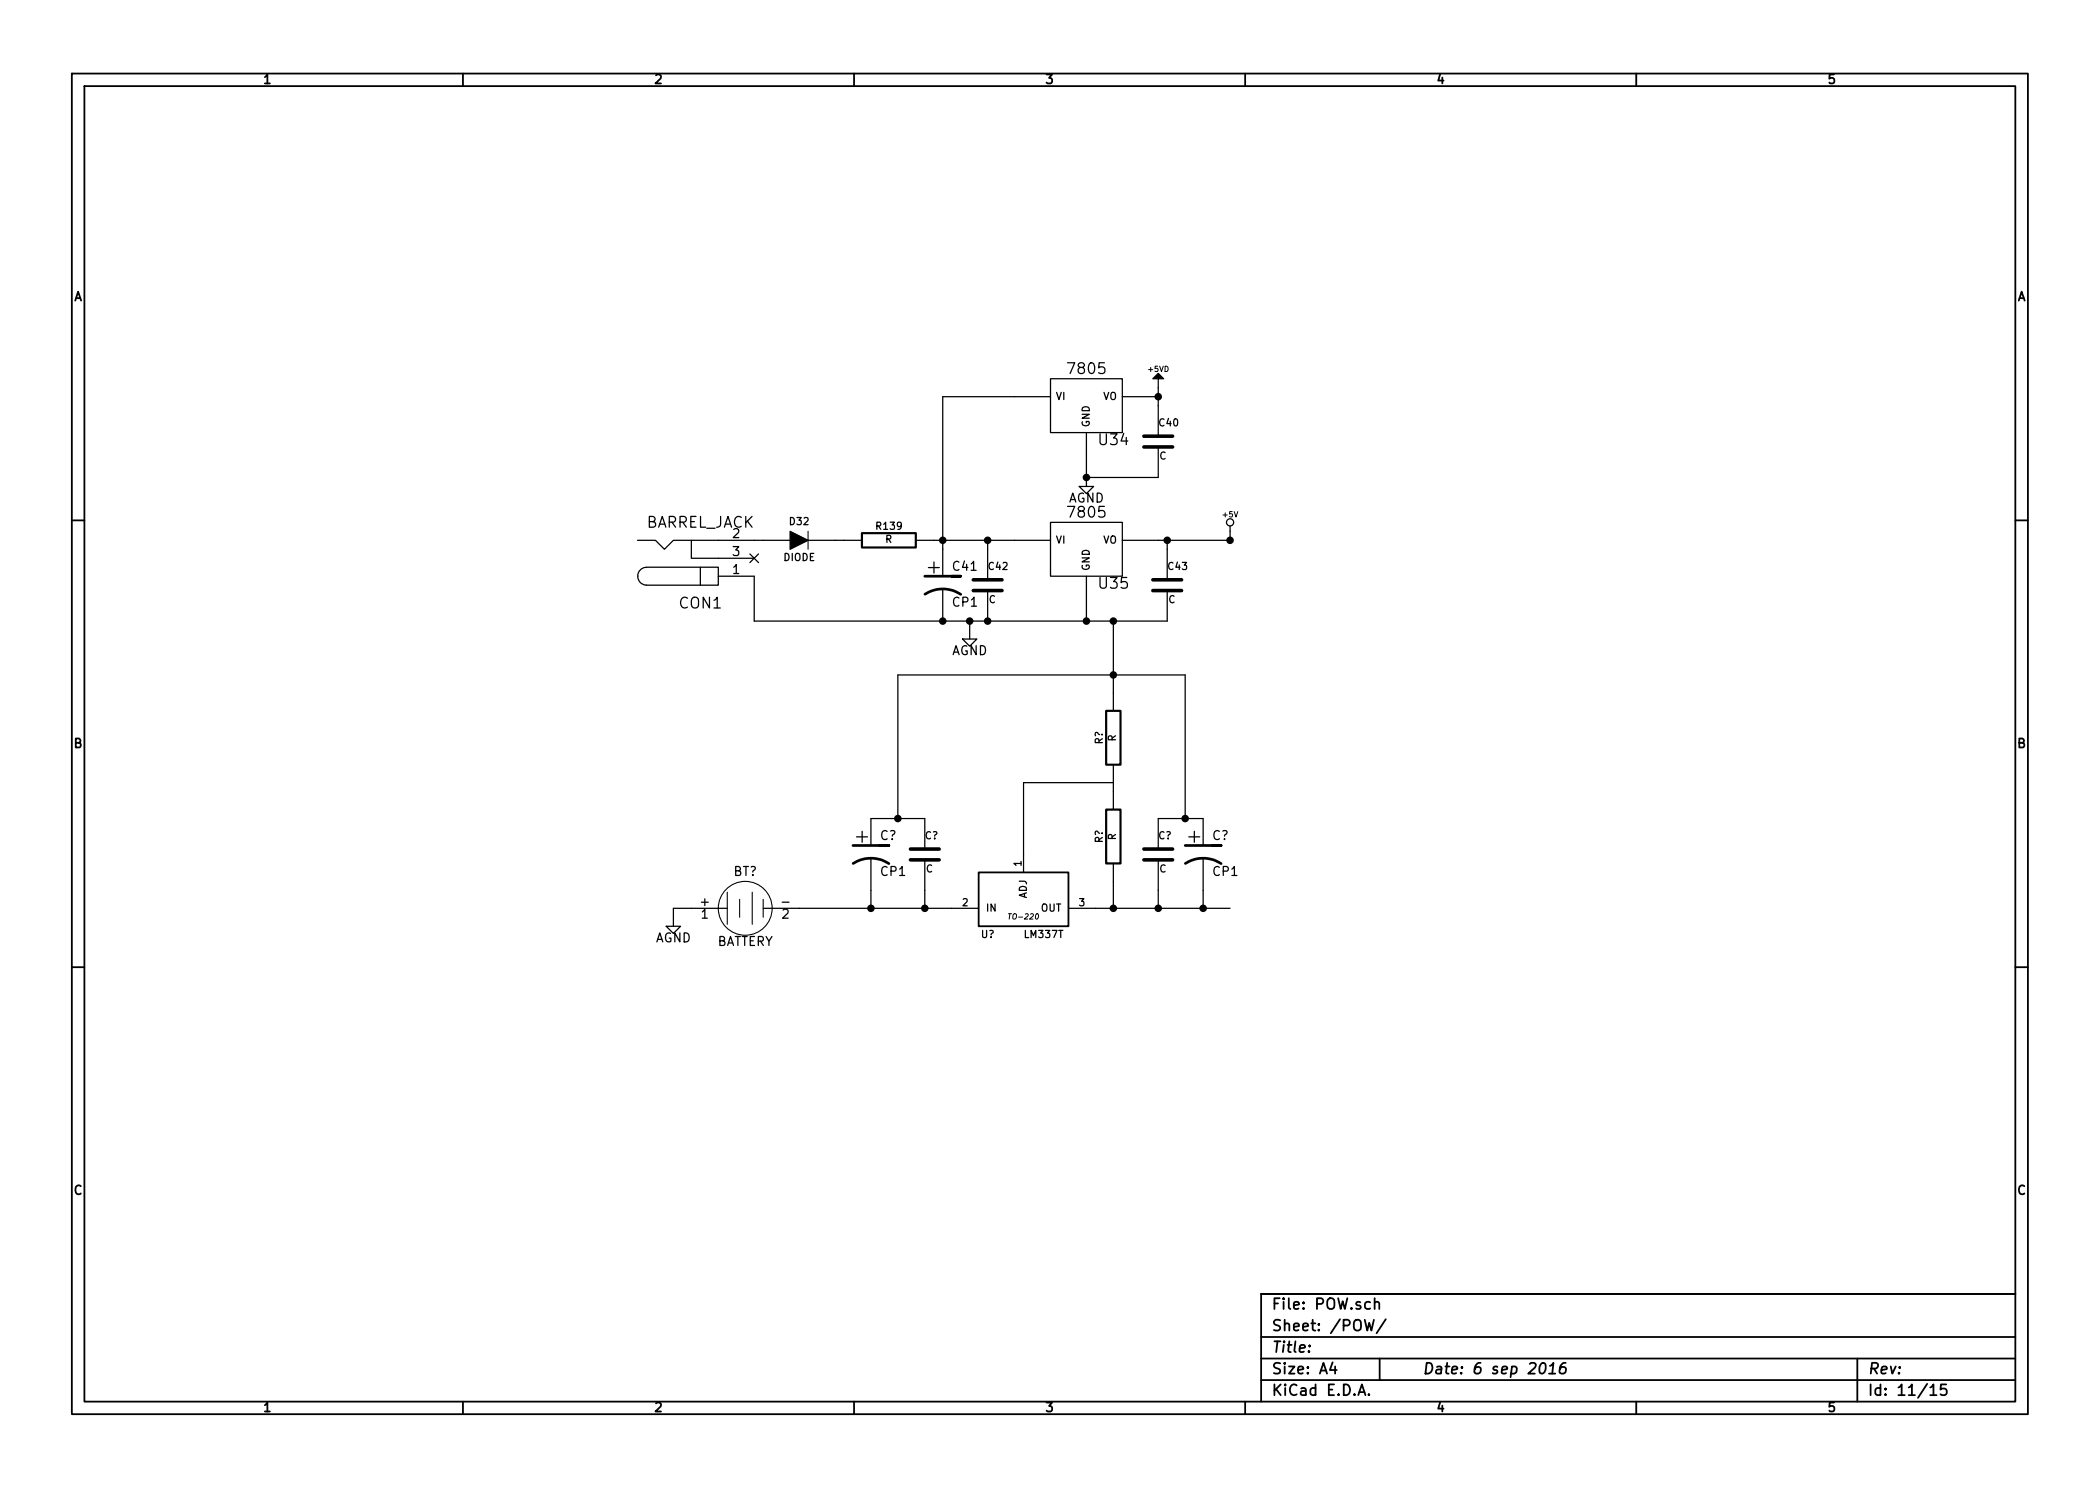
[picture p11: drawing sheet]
<svg xmlns="http://www.w3.org/2000/svg" width="297mm" height="210mm" viewBox="0 0 297 210" stroke-linecap="round" stroke-linejoin="round" font-family="sans-serif">
<g fill="none" stroke="#000" stroke-width=".25">
<path d="M10.2 10.4h276.6v189.7h-276.6zM11.9 12.2h273.2v186.1h-273.2zM65.5 10.4v1.8M120.8 10.4v1.8M176.1 10.4v1.8M231.4 10.4v1.8M10.2 73.6h1.7M285.1 73.6h1.7M10.2 136.8h1.7M138.4 123.4h12.7v7.7h-12.7zM285.1 136.8h1.7M65.5 198.3v1.8"/>
<path d="M120.8 198.3v1.8M176.1 198.3v1.8M178.4 189.2h106.7M178.4 195.3h106.7M178.4 192.2h106.7M185.2 190.4h.1l-.1 .1v-.1v.1M188.5 192.8l-.4 1h1M188.8 193.3v1.1M192.1 197.4l.5-1.5 .5 1.5M192.3 197h.7M193 186.7l.4 1.6 .3-1.1 .3 1.1 .3-1.6M193.6 197.3h.1l-.1 .1-.1-.1h.1v.1"/>
<path d="M194.4 184.3a.38 .38 0 0 1 .7 .1v.8M194.4 183.7v1.5M195.1 192.2v3.1M196 186.7l-1.3 1.9M218 193a.35 .35 0 0 1 .4-.2 .35 .35 0 0 1 .2 .3 .87 .87 0 0 1-.6 1.3l-.1-.1a1.14 1.14 0 0 1 .1-1.3zM219.1 194.4h.9M219.2 193.3l.5-.5-.1 1.6M221.5 192.8a.72 .72 0 0 0-.9 .7v.7a.52 .52 0 0 0 .9-.1v-.5a.49 .49 0 0 0-.9 .1M231.4 198.3v1.8M262.7 192.2v6.1M273 196.3l.5-.4v1.5M273 197.4h.9"/>
<path d="M275.3 195.9h-.8v.7l.2-.1h.5l.2 .3-.1 .5a.62 .62 0 0 1-.8 0M285.1 183.1h-106.7v15.2"/>
</g>
<g fill="none" stroke="#000" stroke-width=".18">
<path d="M148.6 53.6h10.1v7.6h-10.1zM148.6 56.1h-15.3v25.4M158.7 56.1h5.1M163.8 53.6v8.1M90.2 76.4h2.5l1.3 1.3 1.2-1.3h16.6M97.8 76.4v2.6h8.9M106.1 78.4l1.2 1.2M107.3 78.4l-1.2 1.2M114.3 76.4h7.6M129.5 76.4h19.1M139.7 76.4v5.6M148.6 73.9h10.1v7.6h-10.1z"/>
<path d="M152.7 68.8h2l-1 1zM153.7 61.2v7.6M163.8 63.2v4.4h-10.1M165.1 76.4v5.6M174 74.4v2h-15.3M99.1 80.3h2.5v2.5h-2.5zM99.1 80.3h-7.7a1.26 1.26 0 0 0-1.2 1.2 1.26 1.26 0 0 0 1.2 1.3h7.7M101.6 81.5h5.1v6.4h58.4v-4.3M133.3 83.3v4.6M136.1 90.4h2.1l-1 1zM137.2 87.9v2.5M139.7 83.6v4.3"/>
<path d="M153.7 81.5v6.4M157.5 87.9v12.7M123.2 119.6v-3.8h7.6v4.3M127 115.8v-20.3h40.6v20.3M157.5 110.7h-12.7v12.7M157.5 108.2v6.3M170.2 119.6v-3.8h-6.4v4.3M94.2 131.1h2.1l-1.1 1zM102.9 128.5h-7.7v2.6M107.9 128.5h30.5M123.2 121.4v7.1M130.8 121.7v6.8"/>
<path d="M151.1 128.5h22.9M157.5 122.2v6.3M163.8 121.7v6.8M170.2 121.4v7.1"/>
<circle cx="174" cy="73.9" r=".51"/>
</g>
<g fill="none" stroke="#000" stroke-width=".15">
<path d="M114.3 75.2v2.5M102.9 126.2v4.6M104.6 127.2v2.6M106.4 126.2v4.6M107.9 127.2v2.6"/>
<circle cx="105.4" cy="128.5" r="3.8"/>
</g>
<path d="M163.8 52.8l.8 .8h-1.5zM111.8 75.2l2.5 1.2-2.5 1.3z" fill="#000" stroke="#000" stroke-width=".18"/>
<path d="M121.9 75.4h7.6v2.1h-7.6zM156.5 114.5h2v7.7h-2zM156.5 100.6h2v7.6h-2z" fill="none" stroke="#000" stroke-width=".3"/>
<path d="M130.8 81.5h5.1h-1.3M130.8 84.1a4.6 4.6 0 0 1 5.1 0M120.6 119.6h5.1h-1.2M167.6 119.6h5.1h-1.3M120.7 122.2a4.6 4.6 0 0 1 5 0M167.7 122.2a4.6 4.6 0 0 1 5 0" fill="none" stroke="#000" stroke-width=".38"/>
<path d="M161.8 63.2h4.1M161.8 61.7h4.1M137.7 83.6h4M137.7 82h4M163.1 83.6h4M163.1 82h4M128.8 121.7h4M128.8 120.1h4M161.8 121.7h4.1M161.8 120.1h4.1" fill="none" stroke="#000" stroke-width=".51"/>
<g fill="#000" stroke="#000" stroke-width=".25">
<circle cx="163.8" cy="56.1" r=".41"/>
<circle cx="133.3" cy="76.4" r=".41"/>
<circle cx="139.7" cy="76.4" r=".41"/>
<circle cx="153.7" cy="67.6" r=".41"/>
<circle cx="165.1" cy="76.4" r=".41"/>
<circle cx="174" cy="76.4" r=".41"/>
<circle cx="133.3" cy="87.9" r=".41"/>
<circle cx="137.2" cy="87.9" r=".41"/>
<circle cx="139.7" cy="87.9" r=".41"/>
<circle cx="153.7" cy="87.9" r=".41"/>
<circle cx="157.5" cy="87.9" r=".41"/>
<circle cx="157.5" cy="95.5" r=".41"/>
<circle cx="127" cy="115.8" r=".41"/>
<circle cx="167.6" cy="115.8" r=".41"/>
<circle cx="123.2" cy="128.5" r=".41"/>
<circle cx="130.8" cy="128.5" r=".41"/>
<circle cx="157.5" cy="128.5" r=".41"/>
<circle cx="163.8" cy="128.5" r=".41"/>
<circle cx="170.2" cy="128.5" r=".41"/>
</g>
<path d="M142.6 129.3h.5M142.8 129.3l-.1 .7" fill="none" stroke="#000" stroke-width=".14"/>
<g font-size="2.8">
<text x="131.3" y="81.3">+</text>
<text x="121.1" y="119.4">+</text>
<text x="168.1" y="119.4">+</text>
</g>
<g font-size="2.1">
<text x="151.3" y="53">7805</text>
<text x="155.5" y="63.1">U34</text>
<text x="91.2" y="74.7">BARREL_JACK</text>
<text x="151.3" y="73.3">7805</text>
<text x="155.5" y="83.4">U35</text>
<text x="96.1" y="86.2">CON1</text>
<text x="179.9" y="185.4">File: POW.sch</text>
<text x="179.9" y="191.5">Title:</text>
<text x="179.9" y="188.4">Sheet: /POW/</text>
<text x="179.9" y="197.6">KiCad E.D.A.</text>
<text x="179.9" y="194.5">Size: A4</text>
<text x="201.2" y="194.5">Date: 6 sep 2016</text>
<text x="264.2" y="194.5">Rev:</text>
<text x="264.2" y="197.6">Id: 11/15</text>
</g>
<g font-size="1.8">
<text x="37.3" y="11.9">1</text>
<text x="92.7" y="11.9">2</text>
<text x="148" y="11.9">3</text>
<text x="203.3" y="11.9">4</text>
<text x="258.6" y="11.9">5</text>
<text x="10.4" y="42.7">A</text>
<text x="285.3" y="42.7">A</text>
<text x="151.1" y="71.2">AGND</text>
<text x="103.7" y="76.2">2</text>
<text x="103.7" y="81.3">1</text>
<text x="103.7" y="78.7">3</text>
<text x="134.8" y="80.8">C41</text>
<text x="134.8" y="85.9">CP1</text>
<text x="134.6" y="92.8">AGND</text>
<text x="10.4" y="105.9">B</text>
<text x="285.3" y="105.9">B</text>
<text x="124.5" y="118.9">C?</text>
<text x="171.4" y="118.9">C?</text>
<text x="103.7" y="124">BT?</text>
<text x="124.6" y="124">CP1</text>
<text x="171.6" y="124">CP1</text>
<text x="99.2" y="128.3">+</text>
<text x="99.2" y="130">1</text>
<text x="110.6" y="130">2</text>
<text x="110.8" y="128.3">-</text>
<text x="92.7" y="133.4">AGND</text>
<text x="101.2" y="133.9">BATTERY</text>
<text x="10.4" y="169.1">C</text>
<text x="285.3" y="169.1">C</text>
<text x="37.3" y="199.8">1</text>
<text x="92.7" y="199.8">2</text>
<text x="148" y="199.8">3</text>
<text x="203.3" y="199.8">4</text>
<text x="258.6" y="199.8">5</text>
</g>
<g font-size="1.4">
<text x="149.4" y="56.6">VI</text>
<text x="155.9" y="56.6">VO</text>
<text x="154.2" y="60.4" transform="rotate(-90 154.2 60.4)">GND</text>
<text x="164" y="65.1">C</text>
<text x="164" y="60.4">C40</text>
<text x="111.7" y="74.3">D32</text>
<text x="124.1" y="75">R139</text>
<text x="125.2" y="76.9">R</text>
<text x="149.4" y="77">VI</text>
<text x="155.9" y="77">VO</text>
<text x="110.8" y="79.4">DIODE</text>
<text x="139.9" y="80.7">C42</text>
<text x="154.2" y="80.8" transform="rotate(-90 154.2 80.8)">GND</text>
<text x="165.3" y="80.7">C43</text>
<text x="139.9" y="85.4">C</text>
<text x="165.3" y="85.4">C</text>
<text x="156" y="105.3" transform="rotate(-90 156 105.3)">R?</text>
<text x="157.9" y="104.9" transform="rotate(-90 157.9 104.9)">R</text>
<text x="130.8" y="118.8">C?</text>
<text x="156" y="119.3" transform="rotate(-90 156 119.3)">R?</text>
<text x="157.9" y="118.9" transform="rotate(-90 157.9 118.9)">R</text>
<text x="163.8" y="118.8">C?</text>
<text x="131" y="123.5">C</text>
<text x="144.5" y="122.5" transform="rotate(-90 144.5 122.5)">1</text>
<text x="164" y="123.5">C</text>
<text x="136.1" y="128.3">2</text>
<text x="139.4" y="129">IN</text>
<text x="145.3" y="127.3" transform="rotate(-90 145.3 127.3)">ADJ</text>
<text x="147.1" y="129">OUT</text>
<text x="152.7" y="128.3">3</text>
<text x="138.8" y="132.8">U?</text>
<text x="145" y="132.8">LM337T</text>
</g>
<g font-size="1.1">
<text x="162.5" y="52.6">+5VD</text>
<text x="173" y="73.2">+5V</text>
<text x="143" y="130.1">TO-220</text>
</g>
</svg>
